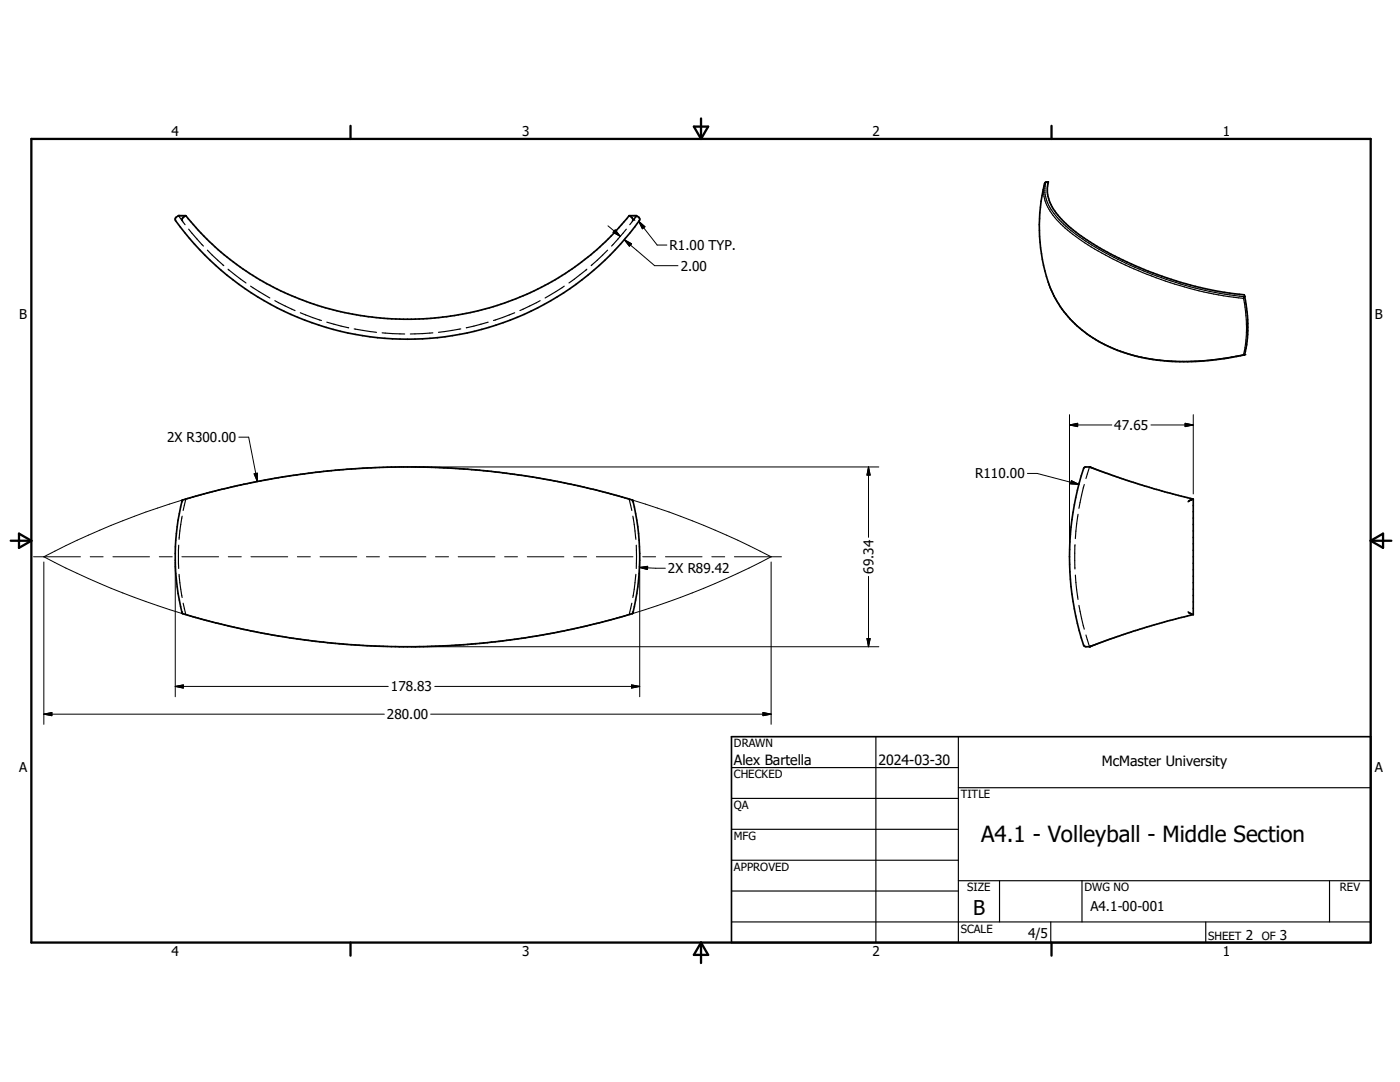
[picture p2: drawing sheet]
<svg xmlns="http://www.w3.org/2000/svg" width="279mm" height="216mm" viewBox="0 0 279 216" stroke-linecap="round" stroke-linejoin="round" font-family="sans-serif">
<g fill="none" stroke="#000" stroke-width=".33">
<path d="M209.2 36.3l-.6 .2a34 34 0 0 0 1.8 22.6 24.7 24.7 0 0 0 16.8 12.1 49.1 49.1 0 0 0 21.1-.4M209.2 36.3a7.6 7.6 0 0 0 2.3 7.1 42.8 42.8 0 0 0 13.4 8.9l5.2 2.2a76.5 76.5 0 0 0 11.4 3.3l3.9 .7 2.9 .3 .1 .4-.2 .3M209.2 36.3v.2M37.1 43l-.6 .5-.1 .5M37.1 43h-1.5l-.5 .4-.1 .4a56.9 56.9 0 0 0 92.7 0l-.2-.4-.5-.4h-1.4M37.1 43a55.2 55.2 0 0 0 34 19.8 57.3 57.3 0 0 0 51.9-16.8l2.6-3M125.6 43l.6 .5v.5M248.4 59.1a24.7 24.7 0 0 1-.1 11.7M248.2 70.8h.1M36.3 99.9l.1 .2M36.3 99.9a46.5 46.5 0 0 0 0 22.4M36.4 99.8l-.1 .1"/>
<path d="M36.4 99.8l6-1.7 6.3-1.5a161.3 161.3 0 0 1 15.9-2.5l2.3-.3a158.5 158.5 0 0 1 20.9-.5 158.3 158.3 0 0 1 18.5 1.9l9 1.7 6.1 1.5 4.9 1.4M126.3 99.8v.1M126.3 99.9h.1M126.3 99.9l-.1 .2M126.3 99.9a46.5 46.5 0 0 1 0 22.4M217.4 93.2h-.9a27 27 0 0 0-2.1 7.5 55.6 55.6 0 0 0 2 28.2l.3 .1h.7M217.5 93.2h.1M217.5 93.2l10 3.5 5.5 1.6 5.1 1.3M238.1 99.6l-1 .5M238.1 99.6v23.1M36.4 122.1l.1 .3 2 .7 9.5 2.3a152.5 152.5 0 0 0 21.3 3.2l8.8 .4 8.9-.1a154.3 154.3 0 0 0 20-2l8.9-1.7 5.5-1.4 4.9-1.4M126.2 122.1l.1 .2"/>
<path d="M126.3 122.4h.1M126.3 122.3v.1M217.5 129h.1M237.1 122.1l1 .6M238.1 122.7l-5.1 1.2-5.5 1.6-10 3.5M146 147h127.6v41.1h-127.6z"/>
</g>
<g fill="none" stroke="#000" stroke-width=".23">
<path d="M208.5 36.7a7.3 7.3 0 0 0 2 6.7 41 41 0 0 0 13.3 9.1 75.8 75.8 0 0 0 24.4 7 26 26 0 0 1 0 11.3 60.1 60.1 0 0 1-8.9 1.2 35.4 35.4 0 0 1-21.3-4.6 21.3 21.3 0 0 1-8.8-11.1M208.7 36.4a7.6 7.6 0 0 0 2.3 7 41.3 41.3 0 0 0 12.9 8.7 75.3 75.3 0 0 0 24.5 7.1M35.6 43l1.3 1.8M37.6 45.7l3 3.4M41.4 49.9l3.3 3.1M45.5 53.7l3.6 2.8M50 57.1l3.9 2.4M54.8 60l4.1 2M107.8 60l-4 2M112.6 57.1l-3.8 2.4M117.1 53.7l-3.5 2.8M121.3 49.9l-3.3 3.1"/>
<path d="M125 45.7l-3 3.4M127 43l-1.3 1.8M59.9 62.4l4.3 1.6M65.2 64.3l4.4 1.1M70.7 65.6l4.4 .7M76.3 66.4l4.5 .2M86.4 66.4l-4.5 .2M92 65.6l-4.5 .7M97.4 64.3l-4.4 1.1M102.7 62.4l-4.2 1.6M37.1 99.6l-.5 2.3M125.6 99.6l.5 2.3"/>
<path d="M216.4 96.7l-1.1 4.7M217.4 93.2l-.7 2.3M35.7 108.8v4.6M35.7 114.6l.6 4.6M36.3 103l-.6 4.6M126.3 103l.6 4.6M126.9 114.6l-.6 4.6M127 108.8v4.6M214.5 108.7v4.8M214.6 114.8l.5 4.8M215.1 102.6l-.5 4.9M36.6 120.4l.5 2.3"/>
<path d="M126.1 120.4l-.5 2.3M215.3 120.8l1.1 4.7M216.7 126.7l.7 2.3M146 153.2h45.3M146 159.3h45.3M174.8 147v41.1M191.3 157.2h82.3M191.3 147v41.1M146 165.5h45.3M146 171.6h45.3M146 177.8h45.3M191.3 175.7h82.3"/>
<path d="M199.5 175.7v8.3M215.9 175.7v8.3M265.3 175.7v8.3M146 184h127.6M209.7 184v4.1M240.6 184v4.1"/>
</g>
<g fill="#000">
<circle cx="35.6" cy="43" r=".17"/>
<circle cx="248.4" cy="70.8" r=".17"/>
<circle cx="217.4" cy="93.2" r=".17"/>
<circle cx="217.4" cy="129" r=".17"/>
</g>
<g fill="none" stroke="#000" stroke-width=".46">
<path d="M6.3 27.7h267.3v160.4h-267.3zM70 25.1v2.6M138.5 25.3h2.8l-1.4 2.4zM139.9 23.6v4.1M209.9 25.1v2.6M2.1 107.9h4.2M3.8 106.5l2.5 1.4-2.5 1.4zM273.6 107.9h4.1M273.6 107.9l2.4-1.4v2.8zM70 188.1v2.6M139.9 188.1v4.1M139.9 188.1l1.4 2.4h-2.8z"/>
<path d="M209.9 188.1v2.6"/>
</g>
<g fill="none" stroke="#000" stroke-width=".2">
<path d="M121.3 45.1l2.5 2.1M122.8 45.9l1 1.3-1.4-.8zM124.6 47.8l6 5.2h4.7M124.6 47.8l1.4 .8-.4 .5zM127.2 43.2a.53 .53 0 0 0-.5 .8M127.5 44.2l3.7 4.7h1.9M127.5 44.2l1.2 1-.5 .4zM47.7 87.2h1.9l1.8 8.9M50.7 94.5l.7-.1v1.7zM82.6 93.2a156.4 156.4 0 0 1 71.3 17.9 156 156 0 0 1-71.3 17.9M173.3 93.2v14M173.3 93.2l.4 1.6h-.7z"/>
<path d="M175.4 93.2h-95.3a156 156 0 0 0-71.4 17.9 155.5 155.5 0 0 0 71.4 17.9h95.3M205 94.5h2l8.3 2.2M213.4 84.8h8.5M213.4 84.8l1.7-.3v.6zM213.4 82.7v27.4M213.8 95.9l1.5 .8-1.6-.1zM229.7 84.8h8.4M236.5 84.5l1.6 .3-1.6 .3zM238.1 82.7v15.9M6.7 111.1h9.4M8.7 112.1v32.4M18 111.1h2.6"/>
<path d="M22.5 111.1h7.3M31.8 111.1h2.6M35 112.1v26.9M36.3 111.1h7.3M45.6 111.1h2.6M50.1 111.1h7.3M59.3 111.1h2.6M63.9 111.1h7.3M73.1 111.1h2.6M77.7 111.1h7.3M86.9 111.1h2.6M91.4 111.1h7.4"/>
<path d="M100.7 111.1h2.6M105.2 111.1h7.3M114.5 111.1h2.6M119 111.1h7.3M127.6 113.2l5.2 .2M127.6 113.2l1.6-.2v.6zM127.7 112.1v1.5M127.7 113.9v25.1M128.3 111.1h2.5M132.8 111.1h7.3M142.1 111.1h2.5M146.6 111.1h9.4"/>
<path d="M153.9 112.1v32.4M173.3 115v14M35 137h42.5M35 137l1.6-.3v.6zM86.8 137h40.9M126 136.7l1.7 .3-1.7 .3zM173 127.4h.7l-.4 1.6zM8.7 142.5h68M8.7 142.5l1.7-.3v.6zM86 142.5h67.9M152.3 142.2l1.6 .3-1.6 .3z"/>
</g>
<g fill="#000" stroke="#000" stroke-width=".2">
<path d="M122.8 45.9l1 1.3-1.4-.8zM124.6 47.8l1.4 .8-.4 .5zM127.5 44.2l1.2 1-.5 .4zM50.7 94.5l.7-.1v1.7zM173.3 93.2l.4 1.6h-.7zM213.8 95.9l1.5 .8-1.6-.1zM213.4 84.8l1.7-.3v.6zM236.5 84.5l1.6 .3-1.6 .3zM127.6 113.2l1.6-.2v.6zM35 137l1.6-.3v.6zM126 136.7l1.7 .3-1.7 .3zM173 127.4h.7l-.4 1.6z"/>
<path d="M8.7 142.5l1.7-.3v.6zM152.3 142.2l1.6 .3-1.6 .3z"/>
</g>
<text font-size="4.4" x="195.8" y="167.9">A4.1 - Volleyball - Middle Section</text>
<text font-size="4.1" x="194.2" y="182.5">B</text>
<g font-size="2.8">
<text x="146.5" y="152.6">Alex Bartella</text>
<text x="175.3" y="152.6">2024-03-30</text>
<text x="219.9" y="152.8">McMaster University</text>
</g>
<g font-size="2.7">
<text x="34.2" y="27.1">4</text>
<text x="104.2" y="27.1">3</text>
<text x="174.1" y="27.1">2</text>
<text x="244" y="27.1">1</text>
<text x="133.6" y="49.9">R1.00 TYP.</text>
<text x="135.8" y="54">2.00</text>
<text x="3.8" y="63.7">B</text>
<text x="274.4" y="63.7">B</text>
<text x="33.4" y="88.2">2X R300.00</text>
<text x="222.4" y="85.8">47.65</text>
<text x="194.6" y="95.5">R110.00</text>
<text x="133.3" y="114.4">2X R89.42</text>
<text x="174.3" y="114.5" transform="rotate(-90 174.3 114.5)">69.34</text>
<text x="78" y="138">178.83</text>
<text x="77.2" y="143.5">280.00</text>
<text x="3.8" y="154">A</text>
<text x="274.4" y="154">A</text>
<text x="217.6" y="181.8">A4.1-00-001</text>
<text x="34.2" y="190.7">4</text>
<text x="104.2" y="190.7">3</text>
<text x="174.1" y="190.7">2</text>
<text x="205.2" y="187.2">4/5</text>
<text x="244" y="190.7">1</text>
<text x="248.6" y="187.5">2</text>
<text x="255.4" y="187.5">3</text>
</g>
<g font-size="2.3">
<text x="146.5" y="149.1">DRAWN</text>
<text x="146.5" y="155.3">CHECKED</text>
<text x="146.5" y="161.5">QA</text>
<text x="191.7" y="159.3">TITLE</text>
<text x="146.5" y="167.6">MFG</text>
<text x="146.5" y="173.8">APPROVED</text>
<text x="193" y="177.9">SIZE</text>
<text x="216.4" y="177.9">DWG NO</text>
<text x="267.4" y="177.9">REV</text>
<text x="191.7" y="186.1">SCALE</text>
<text x="241.1" y="187.5">SHEET</text>
<text x="251.8" y="187.5">OF</text>
</g>
</svg>
